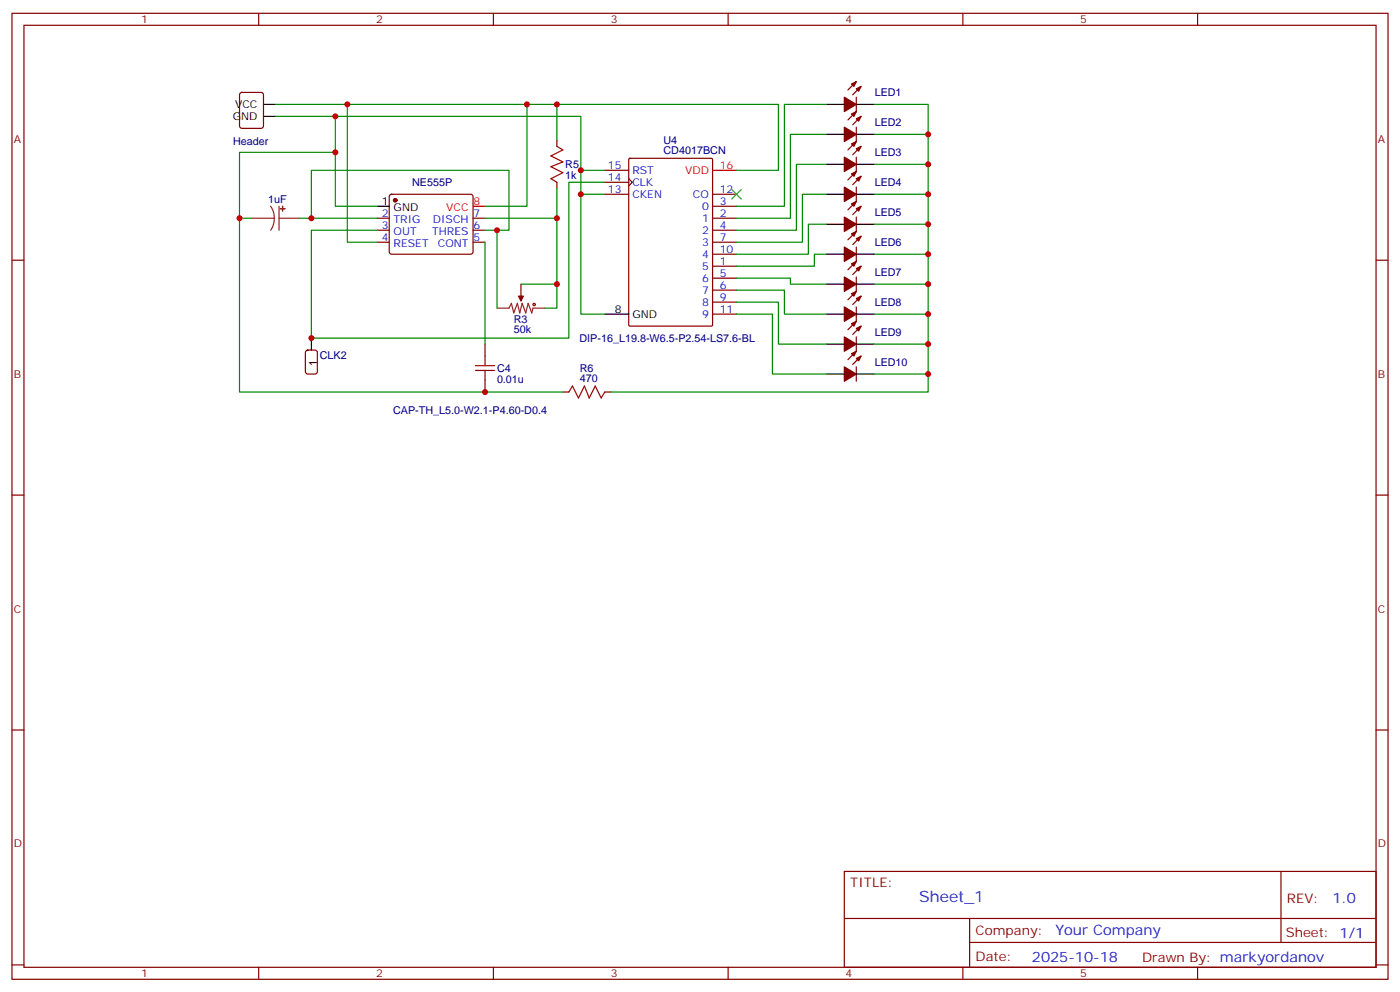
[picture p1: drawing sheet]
<svg xmlns="http://www.w3.org/2000/svg" width="412mm" height="292mm" viewBox="0 0 412 292" stroke-linecap="round" stroke-linejoin="round" font-family="sans-serif">
<g fill="none" stroke="#870000" stroke-width=".35">
<path d="M3.5 3.9h405.4v284.4h-405.4zM7.1 7.4h398.2v277.3h-398.2zM76.2 3.9v3.5M145.3 3.9v3.5M214.5 3.9v3.5M283.6 3.9v3.5M352.8 3.9v3.5M70.8 27.4l.5-.2h5.6l.7 .4v9.5l-.5 .6-5.8 .1-.7-.5v-9.4zM252.2 28.6v4.2l-2.4 2.5M252.2 37.4v4.3l-2.4 2.4M252.2 24l-2.4 2.5M253.6 25.4l-2.4 2.5"/>
<path d="M253.6 34.3l-2.4 2.4M114.9 57.4l.5-.2h23.2l.5 .2 .2 .5v16.5l-.7 .4h-23.5l-.4-.7v-16.2zM164 41.3v1.8M164 53.7v1.7M178.2 57.2h7M178.2 50.1h7M178.2 53.7h7M185.2 52.6l1.1 1.1-1.1 1M185.3 46.8l.3-.2h23.9l.4 .2v48.8l-.2 .3-24.1 .1-.3-.2zM209.9 57.2h7.1M252.2 46.2v4.3l-2.4 2.5M252.2 55.1v4.2l-2.4 2.5"/>
<path d="M253.6 43.1l-2.4 2.4M253.6 51.9l-2.4 2.5M3.5 76.6h3.6M111.1 64.2h3.6M111.1 67.8h3.6M111.1 71.3h3.6M139.3 64.2h3.6M139.3 67.8h3.6M139.3 71.3h3.6M209.9 64.2h7.1M209.9 67.8h7.1M209.9 71.3h7.1"/>
<path d="M209.9 78.4h7.1M209.9 60.7h7.1M209.9 74.8h7.1M252.2 63.9v4.2l-2.4 2.5M252.2 72.7v4.2l-2.4 2.5M253.6 60.7l-2.4 2.5M253.6 69.5l-2.4 2.5M253.6 78.4l-2.4 2.4M405.3 76.6h3.6M153.5 83.6v3.6M209.9 81.9h7.1M209.9 85.4h7.1"/>
<path d="M209.9 88.9h7.1M209.9 92.5h7.1M252.2 81.5v4.3l-2.4 2.4M252.2 90.3v4.3l-2.4 2.4M252.2 99.2v4.2l-2.4 2.5M253.6 87.2l-2.4 2.4M253.6 96l-2.4 2.5M142.9 101.3v3.5M142.9 111.9v3.5M165.8 115.4h1.8M178.2 115.4h1.7M252.2 108v4.2"/>
<path d="M253.6 104.8l-2.4 2.5M3.5 145.7h3.6M405.3 145.7h3.6M3.5 214.9h3.6M405.3 214.9h3.6M248.7 256.5h156.6v28.2h-156.6zM377.3 256.5v20.9M248.7 270.4h156.5M285.6 277.4h119.6M285.6 270.4v14.1M3.5 284h3.6M76.2 284.7v3.6"/>
<path d="M145.3 284.7v3.6M214.5 284.7v3.6M283.6 284.7v3.6M352.8 284.7v3.6M405.3 284h3.6"/>
</g>
<g fill="#870000" stroke="#870000" stroke-width=".35">
<path d="M250.8 24.7l1.4-.7-.7 1.4z"/>
<path d="M252.2 26.1l1.4-.7-.7 1.4z"/>
<path d="M248.7 28.6l3.5 2.1-3.5 2.1z"/>
<path d="M250.8 33.5l1.4-.7-.7 1.5z"/>
<path d="M252.2 35l1.4-.7-.7 1.4z"/>
<path d="M248.7 37.4l3.5 2.1-3.5 2.2z"/>
<path d="M250.8 42.4l1.4-.7-.7 1.4z"/>
<path d="M252.2 43.8l1.4-.7-.7 1.4z"/>
<path d="M248.7 46.2l3.5 2.2-3.5 2.1z"/>
<path d="M250.8 51.2l1.4-.7-.7 1.4z"/>
<path d="M252.2 52.6l1.4-.7-.7 1.4z"/>
<path d="M248.7 55.1l3.5 2.1-3.5 2.1z"/>
<path d="M250.8 60l1.4-.7-.7 1.4z"/>
<path d="M252.2 61.4l1.4-.7-.7 1.4z"/>
<path d="M248.7 63.9l3.5 2.1-3.5 2.1z"/>
<path d="M250.8 68.8l1.4-.7-.7 1.4z"/>
<path d="M252.2 70.2l1.4-.7-.7 1.4z"/>
<path d="M248.7 72.7l3.5 2.1-3.5 2.1z"/>
<path d="M250.8 77.6l1.4-.7-.7 1.5z"/>
<path d="M252.2 79.1l1.4-.7-.7 1.4z"/>
<path d="M248.7 81.5l3.5 2.1-3.5 2.2z"/>
<path d="M250.8 86.5l1.4-.7-.7 1.4z"/>
<path d="M252.2 87.9l1.4-.7-.7 1.4z"/>
<path d="M248.7 90.3l3.5 2.2-3.5 2.1z"/>
<path d="M250.8 95.3l1.4-.7-.7 1.4z"/>
<path d="M252.2 96.7l1.4-.7-.7 1.4z"/>
<path d="M248.7 99.2l3.5 2.1-3.5 2.1z"/>
<path d="M250.8 104.1l1.4-.7-.7 1.4z"/>
<path d="M252.2 105.5l1.4-.7-.7 1.4z"/>
<path d="M248.7 108l3.5 2.1-3.5 2.1z"/>
<path d="M152.8 87.2h1.4l-.7 1.4z"/>
<circle cx="116.4" cy="58.9" r=".53"/>
</g>
<g fill="none" stroke="#000" stroke-width=".35">
<path d="M77.6 30.7h3.5M77.6 34.3h3.5M243.4 30.7h5.3M243.4 39.5h5.3M252.2 30.7h5.3M252.2 39.5h5.3M243.4 48.4h5.3M243.4 57.2h5.3M252.2 48.4h5.3M252.2 57.2h5.3M111.1 60.7h3.6M243.4 66h5.3"/>
<path d="M243.4 74.8h5.3M252.2 66h5.3M252.2 74.8h5.3M91.7 99.5v3.5M178.2 92.5h7M243.4 83.6h5.3M243.4 92.5h5.3M252.2 83.6h5.3M252.2 92.5h5.3M243.4 101.3h5.3M243.4 110.1h5.3M252.2 101.3h5.3"/>
<path d="M252.2 110.1h5.3"/>
</g>
<path d="M209.9 50.1h7.1M139.3 60.7h3.6" fill="none" stroke="#f00" stroke-width=".35"/>
<path d="M74.1 64.2h6.7M79.7 60.7l.8 1.7 .3 1.8M80.8 64.2l-.2 1.9-.9 1.7M82.2 64.2h6M82.2 60.7v7.1M146.4 90.7h3.5l.7-1.4 .7 2.8 1.1-2.8 .7 2.8 .7-2.8 1.1 2.8 .7-2.8 1 2.8 .4-1.4h3.5M153.5 87.2v1.4" fill="none" stroke="#8c2424" stroke-width=".35"/>
<g fill="#8c2424" stroke="#8c2424" stroke-width=".35">
<path d="M83.2 60.7l.1 1.4z"/>
<path d="M82.5 61.4l1.5 .1z"/>
</g>
<g fill="none" stroke="#a10000" stroke-width=".35">
<path d="M164 43.1l1.8 1-3.5 1.8 3.5 1.8-3.5 1.4 3.5 1.7-3.5 1.8 1.7 1.1M140.1 109h5.6M140.1 107.6h5.6M142.9 104.8v2.8M142.9 109v2.9M167.6 115.4l1-1.8 1.8 3.6 1.8-3.6 1.4 3.6 1.7-3.6 1.8 3.6 1.1-1.8"/>
<circle cx="157.3" cy="89.6" r=".35"/>
</g>
<path d="M90.2 103.3l.5-.3h2.1l.6 .5 .1 5.9-.5 .6-2.3 .1-.7-.5v-5.8z" fill="none" stroke="#900" stroke-width=".35"/>
<g fill="none" stroke="#008700" stroke-width=".35">
<path d="M81.1 30.7h148.2v19.4h-12.3M81.1 34.3h17.7v26.4h12.3M98.8 34.3h72.3v15.8h7.1M102.3 30.7v40.6h8.8M155.2 30.7v30h-12.3M164 30.7v10.6M243.4 30.7h-12.3v30h-14.1M243.4 39.5h-10.6v24.7h-15.8M257.5 30.7h15.9v84.7h-93.5M257.5 39.5h15.9M98.8 44.8h-28.2v19.4h3.5M164 55.4v35.3h-3.5"/>
<path d="M171.1 50.1v7.1h7.1M171.1 57.2v35.3h7.1M178.2 53.7h-10.6v45.8h-75.9v-31.7h19.4M243.4 48.4h-8.8v19.4h-17.6M243.4 57.2h-7v14.1h-19.4M257.5 48.4h15.9M257.5 57.2h15.9M70.6 64.2v51.2h95.2M88.2 64.2h22.9M91.7 64.2v-14.1h58.2v17.7h-3.5M142.9 67.8h3.5v22.9M142.9 64.2h21.1"/>
<path d="M142.9 71.3v30M243.4 66h-5.3v8.8h-21.1M243.4 74.8h-3.5v3.6h-22.9M257.5 66h15.9M257.5 74.8h15.9M153.5 83.6h10.5M217 81.9h15.8v1.7h10.6M217 85.4h14.1v7.1h12.3M217 88.9h12.3v12.4h14.1M217 92.5h10.5v17.6h15.9M257.5 83.6h15.9M257.5 92.5h15.9"/>
<path d="M257.5 101.3h15.9M257.5 110.1h15.9"/>
</g>
<path d="M215.5 55.8l2.9 2.8M218.4 55.8l-2.9 2.8" fill="none" stroke="#3c3" stroke-width=".35"/>
<g fill="#c00">
<circle cx="98.8" cy="34.3" r=".88"/>
<circle cx="102.3" cy="30.7" r=".88"/>
<circle cx="98.8" cy="44.8" r=".88"/>
<circle cx="164" cy="30.7" r=".88"/>
<circle cx="155.2" cy="30.7" r=".88"/>
<circle cx="171.1" cy="50.1" r=".88"/>
<circle cx="171.1" cy="57.2" r=".88"/>
<circle cx="70.6" cy="64.2" r=".88"/>
<circle cx="164" cy="64.2" r=".88"/>
<circle cx="273.4" cy="39.5" r=".88"/>
<circle cx="273.4" cy="48.4" r=".88"/>
<circle cx="273.4" cy="57.2" r=".88"/>
<circle cx="273.4" cy="66" r=".88"/>
<circle cx="273.4" cy="74.8" r=".88"/>
<circle cx="273.4" cy="83.6" r=".88"/>
<circle cx="273.4" cy="92.5" r=".88"/>
<circle cx="273.4" cy="101.3" r=".88"/>
<circle cx="273.4" cy="110.1" r=".88"/>
<circle cx="91.7" cy="99.5" r=".88"/>
<circle cx="142.9" cy="115.4" r=".88"/>
<circle cx="146.4" cy="67.8" r=".88"/>
<circle cx="91.7" cy="64.2" r=".88"/>
<circle cx="164" cy="83.6" r=".88"/>
</g>
<text font-size="4.6" fill="#00f" x="270.8" y="265.5">Sheet_1</text>
<g font-size="4.2" fill="#00f">
<text x="392.5" y="265.8">1.0</text>
<text x="310.9" y="275.3">Your Company</text>
<text x="304" y="283.1">2025-10-18</text>
</g>
<g font-size="3.9" fill="#800">
<text x="250.5" y="261.1">TITLE:</text>
<text x="379.1" y="265.8">REV:</text>
<text x="287.4" y="275.3">Company:</text>
<text x="378.7" y="275.9">Sheet: 1/1</text>
<text x="287.4" y="283">Date:</text>
<text x="336.4" y="283.1">Drawn By: markyordanov</text>
</g>
<g font-size="3.2" fill="#800">
<text x="41.6" y="6.9">1</text>
<text x="110.8" y="6.9">2</text>
<text x="179.9" y="6.9">3</text>
<text x="249.1" y="6.9">4</text>
<text x="318.2" y="6.9">5</text>
<text x="4.1" y="42">A</text>
<text x="405.9" y="42">A</text>
<text x="4.1" y="111.2">B</text>
<text x="405.9" y="111.2">B</text>
<text x="4.1" y="180.3">C</text>
<text x="405.9" y="180.3">C</text>
<text x="4.1" y="249.4">D</text>
<text x="405.9" y="249.4">D</text>
<text x="41.6" y="287.7">1</text>
<text x="110.8" y="287.7">2</text>
<text x="179.9" y="287.7">3</text>
<text x="249.1" y="287.7">4</text>
<text x="318.2" y="287.7">5</text>
</g>
<g font-size="3.2" fill="#000080">
<text x="257.7" y="28.3">LED1</text>
<text x="257.7" y="37.2">LED2</text>
<text x="68.7" y="42.7">Header</text>
<text x="195.4" y="45.4">CD4017BCN</text>
<text x="195.4" y="42.3">U4</text>
<text x="257.7" y="46">LED3</text>
<text x="166.5" y="52.7">1k</text>
<text x="166.5" y="49.5">R5</text>
<text x="79" y="59.7">1uF</text>
<text x="121.4" y="54.8">NE555P</text>
<text x="257.7" y="54.8">LED4</text>
<text x="257.7" y="63.6">LED5</text>
<text x="257.7" y="72.4">LED6</text>
<text x="257.7" y="81.3">LED7</text>
<text x="151.4" y="94.9">R3</text>
<text x="257.7" y="90.1">LED8</text>
<text x="151.4" y="98.1">50k</text>
<text x="170.7" y="100.6">DIP-16_L19.8-W6.5-P2.54-LS7.6-BL</text>
<text x="257.7" y="98.9">LED9</text>
<text x="94.2" y="105.6">CLK2</text>
<text x="257.7" y="107.7">LED10</text>
<text x="146.4" y="112.7">0.01u</text>
<text x="146.4" y="109.5">C4</text>
<text x="170.8" y="112.6">470</text>
<text x="170.8" y="109.4">R6</text>
<text x="115.8" y="121.8">CAP-TH_L5.0-W2.1-P4.60-D0.4</text>
</g>
<g font-size="3.2">
<text x="68.6" y="35.3">GND</text>
<text x="69.2" y="31.8">VCC</text>
<text x="112.5" y="60.4">1</text>
<text x="116" y="62.1">GND</text>
<text x="181.1" y="92.1">8</text>
<text x="186.3" y="93.5">GND</text>
<text x="93.3" y="107.6" transform="rotate(-90 93.3 107.6)">1</text>
</g>
<g font-size="3.2" fill="#00f">
<text x="179.1" y="49.8">15</text>
<text x="179.1" y="53.3">14</text>
<text x="186.3" y="51.2">RST</text>
<text x="179.1" y="56.8">13</text>
<text x="186.3" y="54.7">CLK</text>
<text x="186.3" y="58.2">CKEN</text>
<text x="204.1" y="58.2">CO</text>
<text x="212" y="56.8">12</text>
<text x="112.5" y="63.9">2</text>
<text x="116" y="65.7">TRIG</text>
<text x="127.5" y="65.7">DISCH</text>
<text x="139.5" y="63.9">7</text>
<text x="206.8" y="65.3">1</text>
<text x="206.8" y="61.8">0</text>
<text x="212" y="63.9">2</text>
<text x="212" y="60.4">3</text>
<text x="112.5" y="67.4">3</text>
<text x="112.5" y="70.9">4</text>
<text x="116" y="69.2">OUT</text>
<text x="127.3" y="69.2">THRES</text>
<text x="139.5" y="70.9">5</text>
<text x="139.5" y="67.4">6</text>
<text x="206.8" y="68.8">2</text>
<text x="212" y="67.4">4</text>
<text x="212" y="70.9">7</text>
<text x="116" y="72.7">RESET</text>
<text x="129" y="72.7">CONT</text>
<text x="206.8" y="72.4">3</text>
<text x="206.8" y="75.9">4</text>
<text x="212" y="78">1</text>
<text x="212" y="74.5">10</text>
<text x="206.8" y="79.4">5</text>
<text x="206.8" y="82.9">6</text>
<text x="212" y="81.5">5</text>
<text x="206.8" y="86.5">7</text>
<text x="206.8" y="90">8</text>
<text x="212" y="85.1">6</text>
<text x="212" y="88.6">9</text>
<text x="206.8" y="93.5">9</text>
<text x="212" y="92.1">11</text>
</g>
<g font-size="3.2" fill="#f00">
<text x="201.8" y="51.2">VDD</text>
<text x="212" y="49.8">16</text>
<text x="131.4" y="62.1">VCC</text>
<text x="139.5" y="60.4">8</text>
</g>
</svg>
